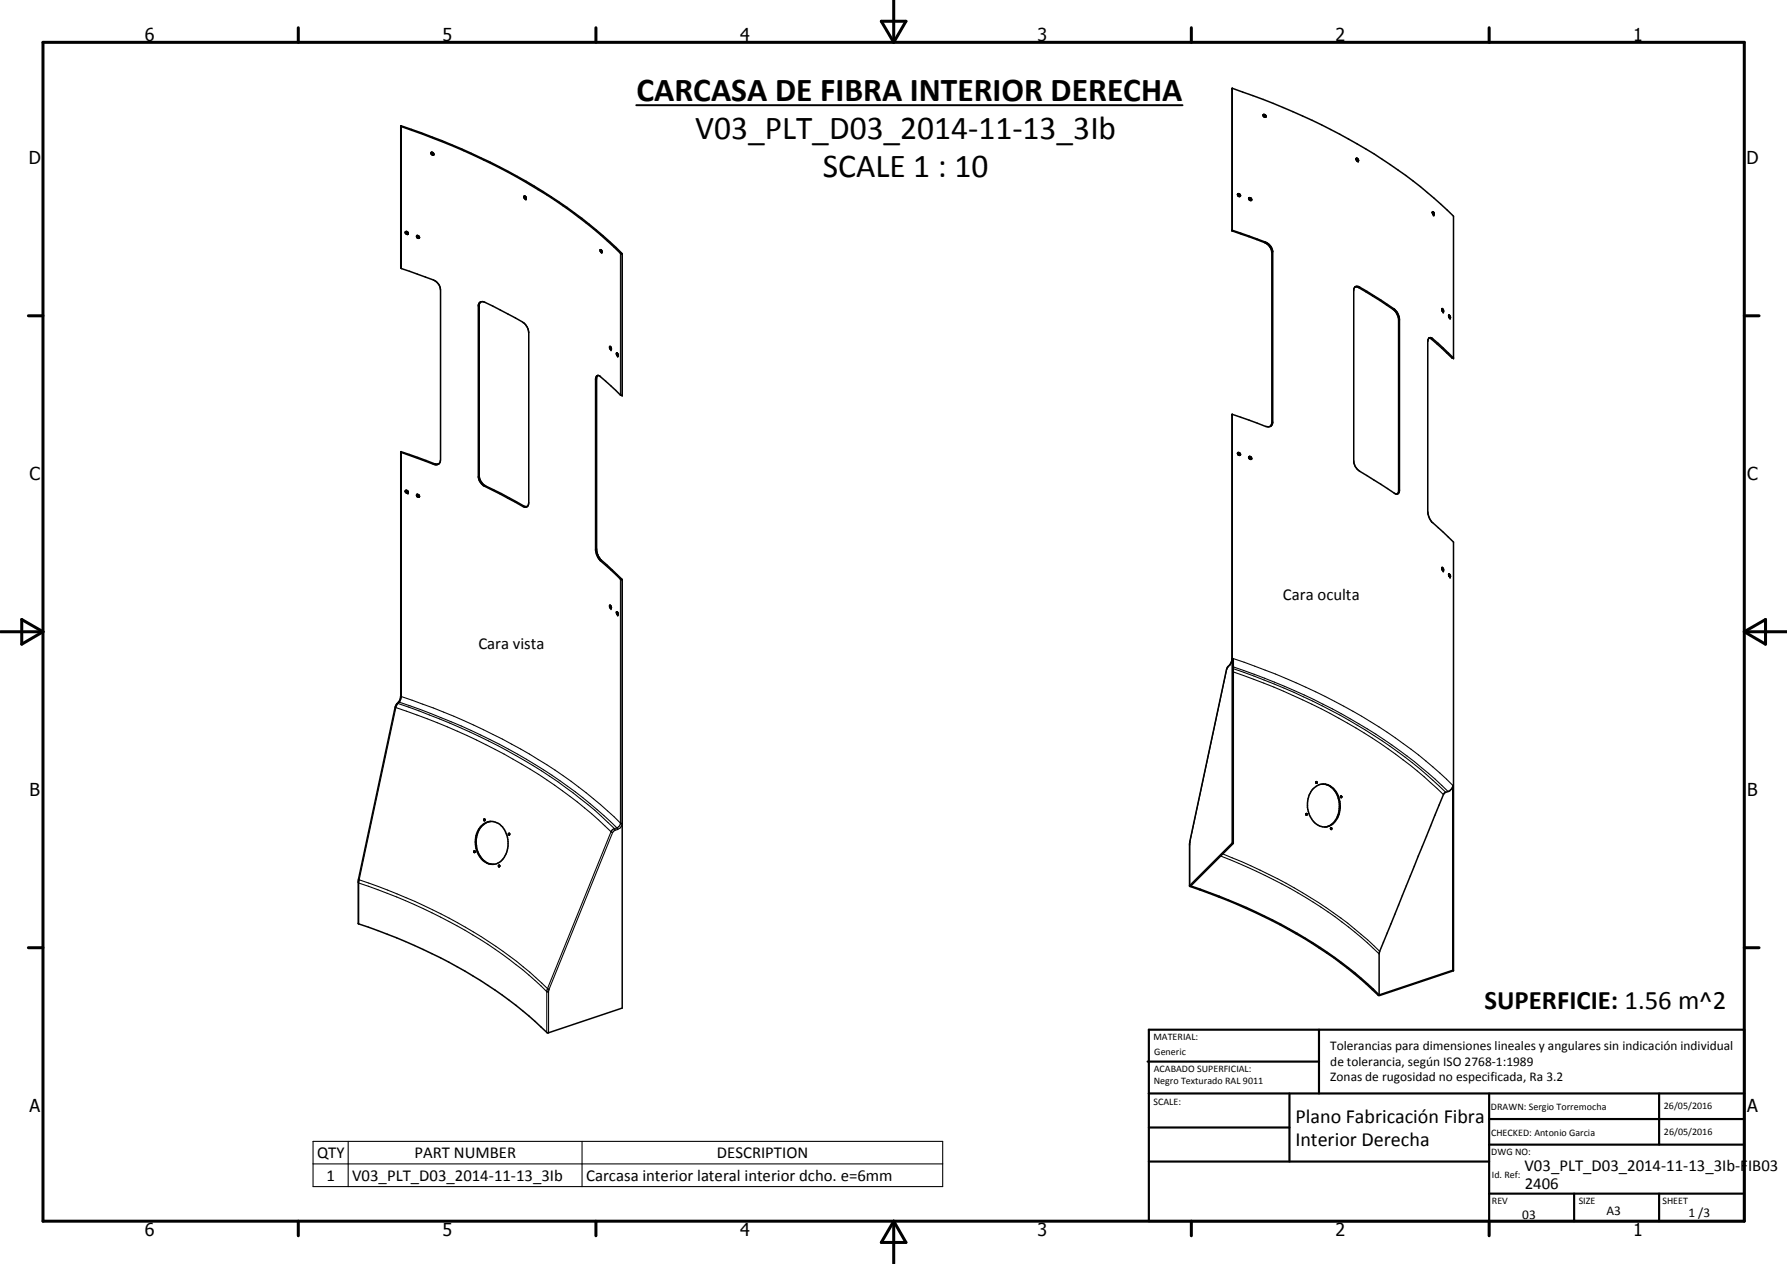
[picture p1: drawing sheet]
<svg xmlns="http://www.w3.org/2000/svg" width="420mm" height="297mm" viewBox="0 0 420 297" stroke-linecap="round" stroke-linejoin="round" font-family="sans-serif">
<g fill="none" stroke="#000" stroke-width=".35">
<path d="M94.2 29.7a154.1 154.1 0 0 1 40.1 20 138 138 0 0 1 11.8 9.9h.2M101.4 35.8h.1M101.5 35.8l.2 .4 .3 .2M101.5 35.8a.46 .46 0 0 1 .4 .6 .46 .46 0 0 1-.5-.1 .46 .46 0 0 1 0-.5M101.5 35.8h-.1M289.7 20.7v33.5l8.1 3.1a2.93 2.93 0 0 1 1.2 2v40a.93 .93 0 0 1-.4 1 .93 .93 0 0 1-1.1-.1l-7.8-2.8M289.7 20.7a147.2 147.2 0 0 1 44.3 23.2l7.7 6.9v33.3M289.7 20.7v33.4M297 27l.1-.1a.5 .5 0 0 1 .6 .5 .43 .43 0 0 1-.5 0 .43 .43 0 0 1-.2-.4zM297 27l.4 .2 .1 .4M297 26.9h.1M318.8 37.3l.3 .2 .1 .4"/>
<path d="M318.9 37.6h.1M319 37.7v.1M319 37.8l.1 .1 .3-.1M319.4 37.6h.1M319.4 37.6l-.4-.4-.2 .1 .2 .4M319.4 37.6v.1M319.4 37.7v.1M95.5 54.4l.1 .3 .4 .3M98.1 55.3l-.2 .1 .2 .5M98.1 55.3h.1M98.1 55.9h.1M98.1 55.3l.3 .1 .2 .5"/>
<path d="M98.2 55.3l.1 .5 .3 .1M98.6 55.9h-.5M123.2 46.4h.1M123.2 46.1l.4 .2 .1 .5a.49 .49 0 0 1-.5-.7zM123.4 46.1l.3 .6M141.1 58.7a.42 .42 0 0 1 .4 .2 .42 .42 0 0 1-.1 .5l-.3-.3zM141.3 58.7l.3 .5M141.3 58.8h.1M141.5 59.4h.1M146.3 59.6v33.3l-.4-.1-4.9-4.5h-.5M146.3 59.6a121.2 121.2 0 0 0-37.7-24.6l-9.5-3.8-4.9-1.6v33.3l7.7 2.9 .6 .4a2.53 2.53 0 0 1 1.1 1.9v40l-.4 .9M289.7 54.1l7.8 2.8a2.8 2.8 0 0 1 1.7 2.2v40.3l-.1 .4-.4 .4"/>
<path d="M289.7 54.1h.1M291 45.6l.4 .2v.4M293.6 46.5l.1 .4 .3 .2 .3-.1-.1-.3M293.6 46.6l.4 .2v.3M293.6 46.5l.2-.1 .4 .3M294.2 46.7h.1M336.8 49.9l.2 .6M337 50.5l-.2-.5 .1-.3 .3 .4-.1 .4M337 50.5h.1M337.1 50.5h.1M112.6 71.2l.5-.3 .9 .1a72.1 72.1 0 0 1 9 4.8l.9 1 .4 1.3v40.1a.89 .89 0 0 1-.4 .9 .89 .89 0 0 1-1-.1l-8.9-4.7a3.1 3.1 0 0 1-1.5-2v-40.7zM113 71l-.3 .5v40.5a2.89 2.89 0 0 0 1.5 2.2l3.7 1.8 5.4 3h.7"/>
<path d="M318.5 67.5a.85 .85 0 0 1 1.2 0l8.2 5.2 .6 .7 .5 1.2v40.7a.75 .75 0 0 1-.9 .8l-8.4-5.4a3.4 3.4 0 0 1-1.4-2.1v-40.6zM318.6 67.4l.9 .2 8.1 5.1a3.3 3.3 0 0 1 1.2 2.2v40.6l-.1 .5M335.9 79.5l.6 .1 4.8 4.5h.4M339 72.6l.1-.1a.5 .5 0 0 1 .2 .8l-.3-.4zM339 72.7l.2 .5M339 73l.1 .1M339.1 73.2h.1M339.4 73.2h.1M340.6 74.2l.2 .5M340.6 74a.5 .5 0 0 1 .3 .8l-.3-.3zM340.9 74.3h.1M140.5 88.3l-.3 .1-.2 .6v40.3l.5 1.6 .6 .8 4.8 4.4 .4 .1"/>
<path d="M140.5 88.3l-.2 .5v40.6l.4 1.3 .5 .7 5.1 4.8M143.3 81.4l.4 .3v.5l-.3-.3zM143.5 81.4l.3 .6M145 82.9l.2 .2 .1 .6-.3-.3zM145 83h-.1M145.1 83l.3 .5M289.7 97.4v57.4l-.4 1.2-.7 .8-.2 .6-8.7 40.5v10.3a130.1 130.1 0 0 1 37.1 19.3l3 2.5 4.3 3.9 17.6-5.8M289.7 97.4v100.7M341.7 84.1l-3.6-3.4-1.6-1.3a.58 .58 0 0 0-.7 .1 .58 .58 0 0 0-.1 .6v40.7l.4 1.1 .5 .8 5.1 4.7v100.7M94.2 106.3l7.7 2.8 .8 .1 .5-.2M95.3 115.3a.42 .42 0 0 1 .5 .1 .42 .42 0 0 1 .1 .5l-.1 .1a.47 .47 0 0 1-.5-.7zM95.5 115.2l.1 .4 .4 .2"/>
<path d="M98 116.2h.1M98.1 116.2h-.2l.2 .5M98.1 116.2h.1M98.1 116.7v.1M98.1 116.2l.5 .2v.3M98.2 116.2l.1 .4 .3 .1M98.6 116.7l-.5 .1M103.2 109h-1.1l-7.9-2.8v57.5a2.85 2.85 0 0 1-1.1 2l-8.8 41-.1 10.3a129.2 129.2 0 0 1 37.1 19.3l7.6 6.4 17.4-5.8v-100.7M290.9 106.6h.1M291 106.4a.38 .38 0 0 1 .5 .1 .38 .38 0 0 1 0 .5M291 106.4v.1M291 106.6l.1 .3"/>
<path d="M291 106.5l.4 .2v.3M291 106.5l-.1 .1M291.1 106.9h.1M291.2 106.9l.3 .1M293.6 107.4l.1 .3 .3 .2h.3l-.1-.4M293.6 107.4a.34 .34 0 0 1 .3-.2 .34 .34 0 0 1 .3 .3M293.6 107.4l.4 .2v.3M293.8 107.4v.1M294.2 107.5h.1M328.7 116l-.1 .1M339 133.5l.2 .5M339.1 134l.1 .1"/>
<path d="M339.3 133.6l.1 .5h-.2M339.3 133.5l-.3-.1 .2 .7M339.3 133.5v.1M339.4 134h.1M340.6 134.9a.42 .42 0 0 1 .4 .3 .42 .42 0 0 1-.1 .4l-.3-.3zM340.6 135l.2 .6M340.9 135.6h.1M143.3 142.3h.2a.42 .42 0 0 1 .1 .7l-.3-.3zM143.5 142.3l.3 .5M143.7 142.6v.1M144.9 143.8h.1M145 143.8l.2 .1 .1 .6-.3-.3z"/>
<path d="M145.1 143.8l.3 .5M145.3 144.1v.1M290 154.8v43.4M111.5 199.9l.2 .2-.2 .3zM111.6 200l.1 .3M113.8 192.8v.1M113.8 192.9h.1M113.9 192.5l.1 .3M113.9 192.5l-.2 .1 .1 .2M114 192.5v.3M114 192.8l-.1 .1M115.4 193a4.2 4.2 0 0 0-3.4 4.3 5.1 5.1 0 0 0 3.7 5.8"/>
<path d="M119.8 195.9v.3M119.8 195.9l-.3 .1 .1 .2h.2M289.7 198.1l.3 .1M289.7 198.1l-10 10.1M290 198.2l-10 10a119.3 119.3 0 0 1 41.5 23l2.8 2.6M307.1 191.2h.2l-.1 .4-.1-.1zM307.1 191.2v.3M309.4 183.8v.2M309.4 183.8l.2-.1 .1 .2-.3 .1M309.4 183.8v.3M311.2 184.3a4.8 4.8 0 0 1 3.7 4.8 4.9 4.9 0 0 1-3 5.2M311.8 194.3a4 4 0 0 1-4-3.1 5.2 5.2 0 0 1 2.6-6.9 4.1 4.1 0 0 1 4.5 3.6 5.3 5.3 0 0 1-2.4 6.2l-1 .3"/>
<path d="M312.9 194.6v.3M312.9 194.6h.1M313 194.6h.1M313.1 194.6v.2l-.2 .1M315.2 187.2l.1-.2 .2 .2-.1 .3zM315.2 187.1v.3M315.3 187.5h.1M341.6 184.6v43.4M341.6 184.8a2.09 2.09 0 0 1-1.8 1.5l-.4 .4-2.1 4.9-13 32.1v10.1M116 203.1a4.3 4.3 0 0 0 3.5-4.3 5.1 5.1 0 0 0-3.4-5.7 4 4 0 0 0-4.3 3.7 5.3 5.3 0 0 0 3.4 6.3h.9M117.2 203.6h.1M117.4 203.3v.3"/>
<path d="M117.4 203.3l-.2 .2 .1 .2 .1-.1M341.6 228l.1 .1M341.6 228l-17.3 5.8"/>
<circle cx="95.7" cy="54.8" r=".36"/>
<circle cx="291.3" cy="45.8" r=".35"/>
</g>
<g fill="#000">
<circle cx="94.3" cy="29.5" r=".18"/>
<circle cx="289.7" cy="20.7" r=".18"/>
<circle cx="319.3" cy="37.9" r=".18"/>
<circle cx="123.6" cy="46.8" r=".18"/>
<circle cx="146.3" cy="59.6" r=".18"/>
<circle cx="289.7" cy="54.1" r=".18"/>
<circle cx="336.8" cy="49.8" r=".18"/>
<circle cx="337" cy="50.5" r=".18"/>
<circle cx="337.1" cy="50.5" r=".18"/>
<circle cx="339.3" cy="73.3" r=".18"/>
<circle cx="339.4" cy="73.3" r=".18"/>
<circle cx="340.9" cy="74.8" r=".18"/>
<circle cx="143.5" cy="81.4" r=".18"/>
<circle cx="143.7" cy="82.2" r=".18"/>
<circle cx="145.2" cy="83.7" r=".18"/>
<circle cx="146.3" cy="92.9" r=".18"/>
<circle cx="289.7" cy="97.4" r=".18"/>
<circle cx="341.7" cy="84.1" r=".18"/>
<circle cx="94.3" cy="106.1" r=".18"/>
<circle cx="95.3" cy="115.3" r=".18"/>
<circle cx="95.9" cy="115.9" r=".18"/>
<circle cx="146.3" cy="136.2" r=".18"/>
<circle cx="339.3" cy="134.1" r=".18"/>
<circle cx="339.4" cy="134.1" r=".18"/>
<circle cx="340.9" cy="135.6" r=".18"/>
<circle cx="143.5" cy="142.3" r=".18"/>
<circle cx="143.7" cy="143" r=".18"/>
<circle cx="145.2" cy="144.5" r=".18"/>
</g>
<g fill="none" stroke="#000" stroke-width=".25">
<path d="M94.4 29.8v33.3M289.7 20.7v33.4M145.9 59.5v33.3M146.3 59.6v33.3M297.5 56.9l-.2 .1M299.2 59.2l-.2 .1M112.7 71.8l-.2 .1M319.7 67.5l-.2 .1M327.8 72.6l-.2 .1M329 75.1l-.2 .1M336.9 79.6l-.3 .2M140.3 89l-.3 .2"/>
<path d="M289.7 97.4v57.5l-.5 1.4-.6 .5-.2 .6M299.2 99.2l-.2 .1M94.4 106.3v57.4M102.1 109l-.2 .1M112.7 111.8l-.2 .1M114.2 114.2l-.2 .1M123.1 118.9l-.2 .1M329 115.1l-.2 .1M140.3 129l-.3 .2M141.4 131.7l-.2 .1M145.9 136.1v57.5l-.3 .5-.6 .4M146.3 136.2v57.3"/>
<path d="M288.4 157.4l-8.6 40.5M288.4 157.4h.1M288.8 156.6l-.1 .1M289.1 156.3v.1M289.1 156.3h.1M289.7 154.7v.1M290 154.8a142.1 142.1 0 0 1 45.2 24l6.4 5.8M290 156.7a136.8 136.8 0 0 1 47.5 26.4l3 2.9M290 157.1a135.9 135.9 0 0 1 45.4 24.9l4.5 4.2M290 157.9a137.2 137.2 0 0 1 44.8 24.6l4.6 4.2M92.9 166.2l.2 .1M93.1 166.3l-8.7 40.5"/>
<path d="M93.1 166.3a143.4 143.4 0 0 1 42.7 22.2l3.3 2.7 4.6 4.3M93.5 165.3l-.4 1M93.5 165.3l-.2 .1M93.5 165.3a141.1 141.1 0 0 1 44.7 23.8l6.3 5.6M93.7 165h.1M93.7 165h.2M93.9 165l-.4 .3M93.9 165a139.9 139.9 0 0 1 44.8 23.8l6.3 5.7M94.2 163.5l.2 .2M94.4 163.7a143.3 143.3 0 0 1 43.4 22.6l3.4 2.8 4.7 4.3 .4 .1M94.4 163.7l-.5 1.3M143.7 195.5l.3 .1"/>
<path d="M143.7 195.5l-15 36.8M144 195.6l-14.9 36.9M144.5 194.7l.1 .4M144.5 194.7l-.5 .3-.3 .5M144.6 195.1l-.6 .5M145 194.5l.2 .4M145 194.5l-.5 .2M145.2 194.9l-.6 .2M146.3 193.5l-.5 1.1-.6 .3M279.7 198.5v.1M279.7 198.5h.1M279.7 197.9h.1"/>
<path d="M279.8 197.9l-.1 10.2M84.2 207.4a127.9 127.9 0 0 1 38.7 20.5l5.7 5.1M84.2 207.3v.1M84.3 206.7h.1M84.3 206.7l.1 .1M84.4 206.8v10.3M84.4 206.8a122.7 122.7 0 0 1 40.1 21.6l4.2 3.9M287 201.2a109.6 109.6 0 0 1 37.3 23M287.5 200.7a115.4 115.4 0 0 1 34.1 20.2l2.8 2.7M128.6 233l.4 .1M128.6 233v9.6M128.7 232.3l.4 .2"/>
<path d="M128.7 232.3l-.1 .7M129.1 232.5l-.1 .4v9.8M73.6 268.2h148v10.6h-148zM73.6 273.5h148M81.9 268.2v10.6M136.9 268.2v10.6"/>
</g>
<path d="M149.6 24.7h128.4" fill="none" stroke="#000" stroke-width=".46"/>
<g fill="none" stroke="#000" stroke-width=".71">
<path d="M10.1 9.9h400v277.1h-400zM70.1 6.5v3.4M140.1 6.5v3.4M207.2 5h5.8l-2.9 4.9zM210.1 0v9.9M280.1 6.5v3.4M350.1 6.5v3.4M6.7 74.2h3.4M410.1 74.2h3.5M.1 148.5h10M5.1 145.6l5 2.9-5 2.9zM410.1 148.5h10"/>
<path d="M410.1 148.5l5-2.9v5.8zM6.7 222.7h3.4M410.1 222.7h3.5M70.1 287v3.4M140.1 287v3.4M210.1 287v10M210.1 287l2.9 5h-5.8zM280.1 287v3.4M350.1 287v3.4"/>
</g>
<g fill="none" stroke="#000" stroke-width=".51">
<path d="M269.8 249.5h40.3M270.1 242h140v45h-140zM270.1 257h140M303.2 257v16M310.1 242v15M350.1 257v30M390.1 257v12M270.1 265h33.1M270.1 273h80M350.1 269h60M350.1 263h60M350.1 280.5h60"/>
<path d="M370.1 280.5v6.5M390.1 280.5v6.5"/>
</g>
<g font-size="7.9">
<text x="149.6" y="23.6">CARCASA DE FIBRA INTERIOR DERECHA</text>
<text x="163.4" y="32.6">V03_PLT_D03_2014-11-13_3Ib</text>
<text x="193.5" y="41.6">SCALE 1 : 10</text>
</g>
<text font-size="6.3" x="349" y="237">SUPERFICIE: 1.56 m^2</text>
<g font-size="4.7">
<text x="304.6" y="263.9">Plano Fabricación Fibra</text>
<text x="304.6" y="269.3">Interior Derecha</text>
</g>
<g font-size="4.2">
<text x="34" y="9.6">6</text>
<text x="104" y="9.6">5</text>
<text x="174" y="9.6">4</text>
<text x="244" y="9.6">3</text>
<text x="314" y="9.6">2</text>
<text x="384" y="9.6">1</text>
<text x="6.8" y="38.7">D</text>
<text x="410.6" y="38.7">D</text>
<text x="7" y="112.9">C</text>
<text x="410.8" y="112.9">C</text>
<text x="7" y="187.1">B</text>
<text x="410.8" y="187.1">B</text>
<text x="7" y="261.4">A</text>
<text x="410.8" y="261.4">A</text>
<text x="34" y="290.4">6</text>
<text x="104" y="290.4">5</text>
<text x="174" y="290.4">4</text>
<text x="244" y="290.4">3</text>
<text x="314" y="290.4">2</text>
<text x="384" y="290.4">1</text>
</g>
<g font-size="3.9">
<text x="301.6" y="140.9">Cara oculta</text>
<text x="112.5" y="152.5">Cara vista</text>
<text x="74.5" y="272.2">QTY</text>
<text x="97.5" y="272.2">PART NUMBER</text>
<text x="168.6" y="272.2">DESCRIPTION</text>
<text x="358.5" y="275.1">V03_PLT_D03_2014-11-13_3Ib-FIB03</text>
<text x="76.8" y="277.5">1</text>
<text x="82.8" y="277.5">V03_PLT_D03_2014-11-13_3Ib</text>
<text x="137.8" y="277.5">Carcasa interior lateral interior dcho. e=6mm</text>
<text x="358.5" y="279.4">2406</text>
</g>
<g font-size="3.1">
<text x="312.7" y="246.8">Tolerancias para dimensiones lineales y angulares sin indicación individual</text>
<text x="312.7" y="250.4">de tolerancia, según ISO 2768-1:1989</text>
<text x="312.7" y="254">Zonas de rugosidad no especificada, Ra 3.2</text>
<text x="357.9" y="286.4">03</text>
<text x="377.7" y="285.6">A3</text>
<text x="397" y="285.9">1 /3</text>
</g>
<g font-size="2.4">
<text x="271.2" y="244.4">MATERIAL:</text>
<text x="271.3" y="252">ACABADO SUPERFICIAL:</text>
<text x="271.4" y="247.9">Generic</text>
<text x="271.3" y="254.6">Negro Texturado RAL 9011</text>
<text x="271.2" y="259.7">SCALE:</text>
<text x="350.6" y="260.8">DRAWN: Sergio Torremocha</text>
<text x="391.2" y="260.6">26/05/2016</text>
<text x="350.6" y="267">CHECKED: Antonio Garcia</text>
<text x="391.2" y="266.7">26/05/2016</text>
<text x="350.6" y="271.4">DWG NO:</text>
<text x="350.8" y="276.9">Id. Ref:</text>
<text x="350.8" y="282.8">REV</text>
<text x="371.2" y="282.9">SIZE</text>
<text x="390.9" y="282.9">SHEET</text>
</g>
</svg>
